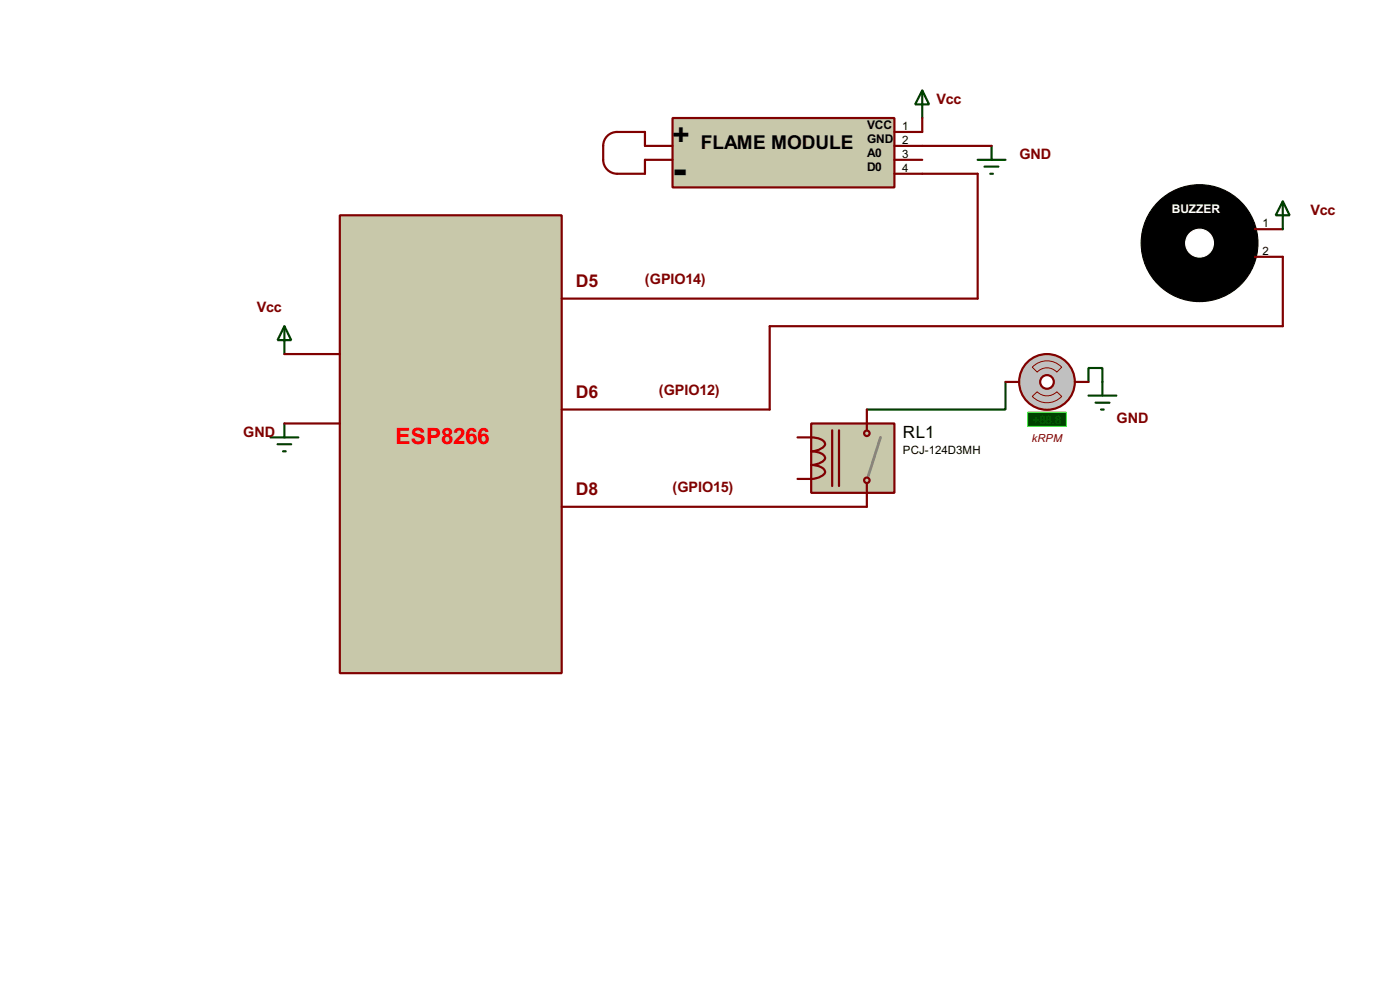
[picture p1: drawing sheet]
<svg xmlns="http://www.w3.org/2000/svg" width="256mm" height="180mm" viewBox="0 0 256 180" stroke-linecap="round" stroke-linejoin="round" font-family="sans-serif">
<path d="M184.2 69.9v5.1h-25.4M199.4 69.9v-2.5h2.6v2.5" fill="none" stroke="#004000" stroke-width=".4"/>
<path d="M62.3 39.4h40.6v83.8h-40.6z" fill="#c8c8aa" stroke="#800000" stroke-width=".4"/>
<path d="M188.3 75.5h7.1v2.5h-7.1z" fill="#004000" stroke="#0f0" stroke-width=".2"/>
<circle cx="191.8" cy="69.9" r="5.1" fill="#c0c0c0" stroke="#800000" stroke-width=".4"/>
<path d="M189.1 72.6l.9-.9a2.54 2.54 0 0 0 3.6 0l.9 .9a3.7 3.7 0 0 1-5.4 0zM189.1 67.2a3.7 3.7 0 0 1 5.4 0l-.9 .9a2.45 2.45 0 0 0-3.6 0z" fill="none" stroke="#800000" stroke-width=".18"/>
<circle cx="191.8" cy="69.9" r="1.25" fill="#feffff" stroke="#800000" stroke-width=".4"/>
<path d="M184.2 69.9h2.5M196.9 69.9h2.5" fill="none" stroke="#800000" stroke-width=".4"/>
<path d="M123.2 21.6h40.7v12.7h-40.7z" fill="#c8c8aa" stroke="#800000" stroke-width=".4"/>
<path d="M123.2 26.7h-5v-2.5h-5.1a2.69 2.69 0 0 0-2.6 3.3v.7a2.97 2.97 0 0 0 2 3.5l5.7 .1v-2.5h5M163.9 24.2h5.1M163.9 31.8h5.1M163.9 26.7h5.1M163.9 29.3h5.1M229.9 42h5.1M229.9 47h5.1" fill="none" stroke="#800000" stroke-width=".4"/>
<circle cx="219.7" cy="44.5" r="10.7" fill="#000" stroke="#000" stroke-width=".2"/>
<circle cx="219.7" cy="44.5" r="2.55" fill="#fff" stroke="#fff" stroke-width=".2"/>
<path d="M148.6 77.5h15.3v12.7h-15.3z" fill="#c8c8aa" stroke="#800000" stroke-width=".4"/>
<path d="M161.3 80.1l-2.2 7.1" fill="none" stroke="#808080" stroke-width=".5"/>
<g fill="#c8c8aa" stroke="#800000" stroke-width=".4">
<circle cx="158.8" cy="87.9" r=".5"/>
<circle cx="158.8" cy="79.3" r=".5"/>
</g>
<path d="M169 31.8h10.1v22.9h-76.2M169 21.6v2.6M169 26.7h12.7M235 47v12.7h-94v15.3h-38.1M52.1 64.8h10.2M52.1 77.5h10.2M152.5 78.8v10.2M153.7 78.8v10.2M158.8 75v3.8M146.1 80.1a8.6 8.6 0 0 1 4.3 .3 .87 .87 0 0 1 .7 1.2 3.2 3.2 0 0 1-2.5 1 3.2 3.2 0 0 1 2.5 .9 .86 .86 0 0 1-.7 1.2l-1.2 .3-.6 .1a2.33 2.33 0 0 1 2.6 1.3 2.68 2.68 0 0 1-2.6 1.3h-2.5M158.8 88.4v4.4h-55.9" fill="none" stroke="#800000" stroke-width=".4"/>
<g fill="none" stroke="#004000" stroke-width=".4">
<path d="M169 16.6l1.2 2.5h-2.5zM169 16.6v5M179.1 29.3h5.1M180.4 30.5h2.5M181.4 31.8h.5M181.7 26.7v2.6M235 36.9l1.3 2.5h-2.6zM235 36.9v5.1M52.1 59.7l1.3 2.6h-2.5zM52.1 59.7v5.1M52.1 77.5v2.6M199.4 72.4h5.1"/>
<path d="M200.7 73.7h2.6M201.7 75h.5M202 69.9v2.5M49.6 80.1h5.1M50.9 81.3h2.5M51.9 82.6h.5"/>
</g>
<text font-size="8.4" x="123.2" y="33.5">-</text>
<text font-size="6" x="123.2" y="26.5">+</text>
<text font-size="4.6" fill="#f00" x="72.5" y="81.3">ESP8266</text>
<text font-size="3.9" x="128.4" y="27.3">FLAME MODULE</text>
<g font-size="3.6" fill="#800000">
<text x="105.5" y="52.5">D5</text>
<text x="105.5" y="72.9">D6</text>
<text x="105.5" y="90.6">D8</text>
</g>
<text font-size="3.5" x="165.4" y="80.2">RL1</text>
<g font-size="3" fill="#800000">
<text x="171.5" y="19">Vcc</text>
<text x="186.7" y="29.2">GND</text>
<text x="240.1" y="39.3">Vcc</text>
<text x="118.2" y="52">(GPIO14)</text>
<text x="47" y="57.1">Vcc</text>
<text x="120.7" y="72.3">(GPIO12)</text>
<text x="204.5" y="77.4">GND</text>
<text x="44.5" y="80">GND</text>
<text x="123.2" y="90.1">(GPIO15)</text>
</g>
<g font-size="2.5">
<text x="158.8" y="23.6">VCC</text>
<text x="158.8" y="26.2">GND</text>
<text x="158.8" y="28.8">A0</text>
<text x="158.8" y="31.3">D0</text>
</g>
<text font-size="2.5" fill="#fff" x="214.7" y="38.9">BUZZER</text>
<g font-size="2.4">
<text x="165.3" y="23.8">1</text>
<text x="165.3" y="26.3">2</text>
<text x="165.3" y="28.9">3</text>
<text x="165.3" y="31.4">4</text>
<text x="231.3" y="41.6">1</text>
<text x="231.3" y="46.6">2</text>
<text x="165.4" y="83.1">PCJ-124D3MH</text>
</g>
<text font-size="2.4" fill="#008000" x="189.2" y="77.6">+88.8</text>
<text font-size="2.3" fill="#800000" x="189" y="80.8">kRPM</text>
</svg>
